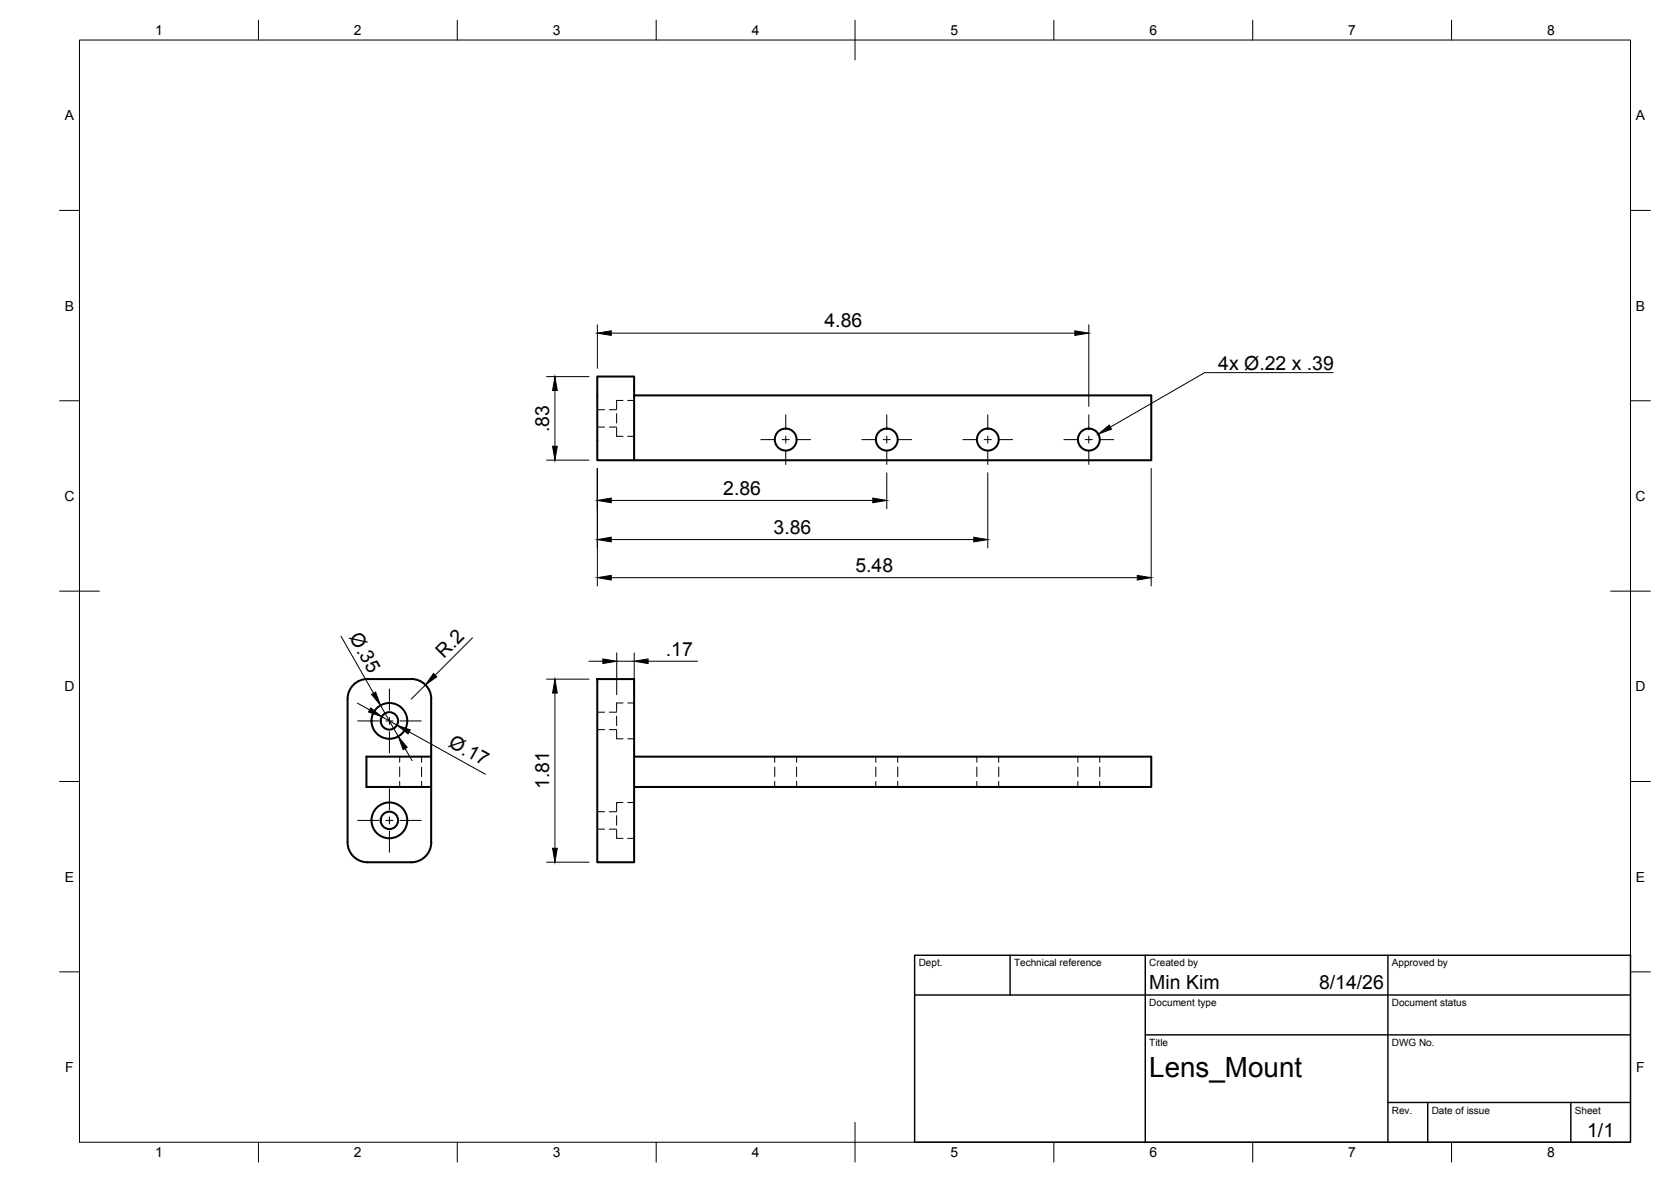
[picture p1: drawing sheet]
<svg xmlns="http://www.w3.org/2000/svg" width="420mm" height="297mm" viewBox="0 0 420 297" stroke-linecap="round" stroke-linejoin="round" font-family="sans-serif">
<!-- layer: Hidden -->
<g fill="none" stroke="#000" stroke-width=".25">
<path d="M150.2 107.3h1.8M150.2 103h1.8M153.2 107.3h1.8M153.2 103h1.8M155 107.5v2.2h1.7M155 104v2.3M156.7 100.6h-1.7v2.2M157.8 109.7h1.6M157.8 100.6h1.6M150.2 179h1.8M153.2 179h1.8M155 180v2.4"/>
<path d="M156.7 176.7h-1.7v2.1M157.8 176.7h1.6M100.5 190.1v1.5M100.5 192.8v2.3M100.5 196.3v1.5M106 190.1v1.5M106 192.8v2.3M106 196.3v1.5M150.2 183.4h1.8M153.2 183.4h1.8M155 183.5v2.2h1.7M157.8 185.7h1.6"/>
<path d="M194.8 190.1v1.5M194.8 192.8v2.3M194.8 196.3v1.5M200.3 190.1v1.5M200.3 192.8v2.3M200.3 196.3v1.5M220.2 190.1v1.5M220.2 192.8v2.3M220.2 196.3v1.5M225.7 190.1v1.5M225.7 192.8v2.3M225.7 196.3v1.5"/>
<path d="M245.6 190.1v1.5M245.6 192.8v2.3M245.6 196.3v1.5M251.1 190.1v1.5M251.1 192.8v2.3M251.1 196.3v1.5M271 190.1v1.5M271 192.8v2.3M271 196.3v1.5M276.5 190.1v1.5M276.5 192.8v2.3M276.5 196.3v1.5"/>
<path d="M150.2 208.4h1.8M150.2 204h1.8M153.2 208.4h1.8M153.2 204h1.8M155 208.6v2.1h1.7M155 205v2.4M156.7 201.7h-1.7v2.1M157.8 210.7h1.6M157.8 201.7h1.6"/>
</g>
<!-- layer: Visible -->
<g fill="none" stroke="#000" stroke-width=".51">
<path d="M150.2 94.6h9.2v21.1h-9.2zM159.4 99.4h130.1v16.3h-130.1M92.4 170.7h11M92.4 170.6a5 5 0 0 0-5 5v36.1a5 5 0 0 0 5 5h11a5 5 0 0 0 5-5v-21.6h-16.3v7.7h16.3M103.4 170.6a5 5 0 0 1 5 5v14.5M150.2 170.7h9.2v46h-9.2zM159.4 190.1h130.1v7.7h-130.1"/>
<circle cx="197.6" cy="110.5" r="2.75"/>
<circle cx="223" cy="110.5" r="2.75"/>
<circle cx="248.4" cy="110.5" r="2.75"/>
<circle cx="273.8" cy="110.5" r="2.75"/>
<circle cx="97.9" cy="181.2" r="2.19"/>
<circle cx="97.9" cy="181.2" r="4.5"/>
<circle cx="97.9" cy="206.2" r="2.19"/>
<circle cx="97.9" cy="206.2" r="4.5"/>
</g>
<!-- layer: BORDER -->
<g fill="none" stroke="#000" stroke-width=".25">
<path d="M20 10.1h390v276.9h-390zM65 5.1v5M115 5.1v5M165 5.1v5M215 5.1v10M265 5.1v5M315 5.1v5M365 5.1v5M15 52.9h5M410 52.9h5M15 100.7h5M410 100.7h5"/>
<path d="M15 148.6h10M405 148.6h10M15 196.4h5M410 196.4h5M15 244.2h5M410 244.2h5M65 287v5M115 287v5M165 287v5M215 282.1v9.9M265 287v5M315 287v5"/>
<path d="M365 287v5"/>
</g>
<!-- layer: TITLEBLOCK -->
<path d="M230 240.1h180v46.9h-180zM230 250h180M254 240.1v9.9M288 240.1v46.9M349 240.1v46.9M288 260.1h122M349 277.1h61M359 277.1v9.9M395 277.1v9.9" fill="none" stroke="#000" stroke-width=".36"/>
<!-- layer: Smart Centers -->
<g fill="none" stroke="#000" stroke-width=".25">
<path d="M191.3 110.5h3.6M196.7 110.5h1.8M197.6 104.2v3.6M197.6 109.6v1.8M197.6 113.2v3.5M200.2 110.5h3.6M216.7 110.5h3.6M222.1 110.5h1.8M223 104.2v3.6M223 109.6v1.8M223 113.2v3.5M225.6 110.5h3.6"/>
<path d="M242.1 110.5h3.6M247.5 110.5h1.8M248.4 104.2v3.6M248.4 109.6v1.8M248.4 113.2v3.5M251 110.5h3.6M267.5 110.5h3.6M272.9 110.5h1.8M273.8 104.2v3.6M273.8 109.6v1.8M273.8 113.2v3.5M276.4 110.5h3.6"/>
<path d="M97.9 173.2v5.3M89.9 181.2h5.3M97 181.2h1.8M97.9 180.3v1.8M97.9 183.8v5.4M97.9 198.2v5.3M100.6 181.2h5.3M89.9 206.2h5.3M97 206.2h1.8M97.9 205.3v1.8M97.9 208.9v5.3M100.6 206.2h5.3"/>
</g>
<!-- layer: FD_Dimensions -->
<g fill="none" stroke="#000" stroke-width=".25">
<path d="M137.4 94.6h10.7M139.5 98.1v14M150.2 81.6v10.9M153.7 83.7h116.6M273.8 81.6v20.5M137.4 115.6h10.7M150.2 117.7v29.6M223 118.8v9.1M248.4 118.8v18.9M289.5 117.7v29.6M153.7 135.6h91.2M153.7 125.8h65.8"/>
<path d="M85.7 159.9l8.2 14.3M153.7 145.2h132.3M89.9 176.7l3 1.7M95.7 177.3l4.4 7.8M105.2 171l1.9 1.2 .9 1.4M107 172.1l-3.6 3.6M118.8 160.3l-9.4 9.4M137.4 170.7h10.7M139.5 174.2v39M148.1 166.2h3.5M155.1 164.1v10.5M155.1 166.2h4.4"/>
<path d="M159.5 164.1v10.5M163 166.2h12.4M96 180.1l3.8 2.1M101.9 188.1l1.7 3.1M102.9 183.9l19.1 10.7M137.4 216.7h10.7"/>
</g>
<g fill="#000" stroke="#000" stroke-width=".25">
<path d="M139.5 94.6l.6 3.5h-1.2zM150.2 83.7l3.5-.6v1.2zM270.3 83.1l3.5 .6-3.5 .6zM138.9 112.1h1.2l-.6 3.5zM150.2 135.6l3.5-.6v1.2zM150.2 125.8l3.5-.6v1.1zM219.5 125.2l3.5 .6-3.5 .5zM244.9 135l3.5 .6-3.5 .6zM150.2 145.2l3.5-.6v1.2zM286 144.6l3.5 .6-3.5 .6zM93.2 177.9l2.8 2.2-3.3-1.2zM93.4 174.5l1-.6 1.3 3.4z"/>
<path d="M109 169.3l.8 .8-2.8 2zM139.5 170.7l.6 3.5h-1.2zM151.6 165.6l3.5 .6-3.5 .6zM159.5 166.2l3.5-.6v1.2zM100.1 185.1l2.3 2.7-1 .6zM99.8 182.2l3.4 1.2-.6 1zM138.9 213.2h1.2l-.6 3.5z"/>
</g>
<!-- layer: Hole Notes -->
<path d="M276.1 109.1l2.8-2.3 .6 1.1z" fill="#000" stroke="#000" stroke-width=".25"/>
<path d="M335.2 93.6h-32.3l-23.7 13.7" fill="none" stroke="#000" stroke-width=".25"/>
<text font-size="7" x="289" y="270.6">Lens_Mount</text>
<g font-size="4.9">
<text x="207.3" y="82.3">4.86</text>
<text x="306.3" y="92.9">4x Ø.22 x .39</text>
<text x="138.1" y="108.7" transform="rotate(-90 138.1 108.7)">.83</text>
<text x="181.9" y="124.3">2.86</text>
<text x="194.5" y="134.1">3.86</text>
<text x="215.1" y="143.7">5.48</text>
<text x="87.7" y="160.2" transform="rotate(60 87.7 160.2)">Ø.35</text>
<text x="111.6" y="165.5" transform="rotate(-45 111.6 165.5)">R.2</text>
<text x="167.4" y="164.8">.17</text>
<text x="112.5" y="187.5" transform="rotate(29 112.5 187.5)">Ø.17</text>
<text x="138.1" y="198.3" transform="rotate(-90 138.1 198.3)">1.81</text>
<text x="289" y="248.5">Min Kim</text>
<text x="331.7" y="248.5">8/14/26</text>
<text x="399.1" y="285.7">1/1</text>
</g>
<g font-size="3.5">
<text x="39" y="8.8">1</text>
<text x="89" y="8.8">2</text>
<text x="139" y="8.8">3</text>
<text x="189" y="8.8">4</text>
<text x="239" y="8.8">5</text>
<text x="289" y="8.8">6</text>
<text x="339" y="8.8">7</text>
<text x="389" y="8.8">8</text>
<text x="16.3" y="30.2">A</text>
<text x="411.3" y="30.2">A</text>
<text x="16.3" y="78">B</text>
<text x="411.3" y="78">B</text>
<text x="16.2" y="125.9">C</text>
<text x="411.2" y="125.9">C</text>
<text x="16.2" y="173.7">D</text>
<text x="411.2" y="173.7">D</text>
<text x="16.3" y="221.6">E</text>
<text x="411.3" y="221.6">E</text>
<text x="16.4" y="269.4">F</text>
<text x="411.4" y="269.4">F</text>
<text x="39" y="290.8">1</text>
<text x="89" y="290.8">2</text>
<text x="139" y="290.8">3</text>
<text x="189" y="290.8">4</text>
<text x="239" y="290.8">5</text>
<text x="289" y="290.8">6</text>
<text x="339" y="290.8">7</text>
<text x="389" y="290.8">8</text>
</g>
<g font-size="2.5">
<text x="231" y="242.9">Dept.</text>
<text x="255" y="242.9">Technical reference</text>
<text x="289" y="242.9">Created by</text>
<text x="350" y="242.9">Approved by</text>
<text x="289" y="252.8">Document type</text>
<text x="350" y="252.8">Document status</text>
<text x="289" y="262.9">Title</text>
<text x="350" y="262.9">DWG No.</text>
<text x="350" y="279.9">Rev.</text>
<text x="360" y="279.9">Date of issue</text>
<text x="396" y="279.9">Sheet</text>
</g>
</svg>
